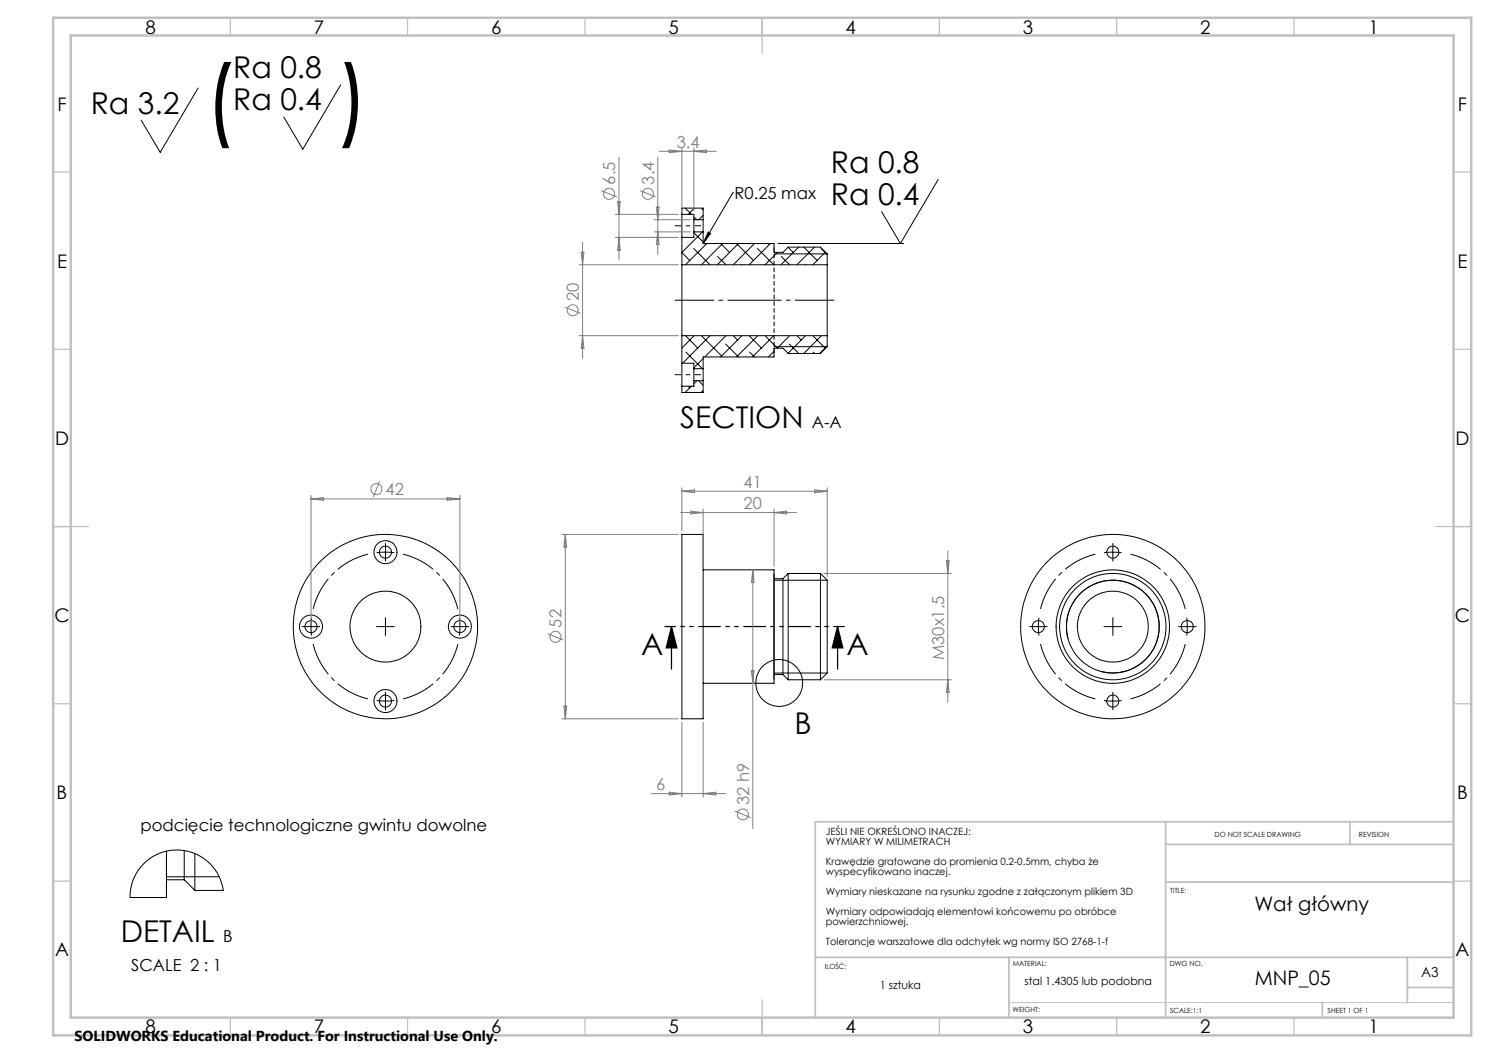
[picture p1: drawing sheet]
<svg xmlns="http://www.w3.org/2000/svg" width="420mm" height="297mm" viewBox="0 0 420 297" stroke-linecap="round" stroke-linejoin="round" font-family="sans-serif">
<g fill="none" stroke="#000" stroke-width=".28">
<path d="M55.9 24.8l-10.7 18.2-5.4-9.1M96.1 24l-10.7 18.1-5.4-9.1M193.3 58.7l1.7 1.8M195.9 58.7l-1.8 1.8M197.9 58.9l.4 .4M206.7 54.4h.1M206.7 54.4l-8.4 14.3M264.7 50.5l-10.7 18.2-5.4-9.1M192.3 74.7v20M192.3 60.5v6.5M192.3 60.5h3.4v1.5M192.3 60.5v-1.8h6v3.3"/>
<path d="M192.3 67v7.7M192.3 74.7h41M195.7 70.1l4.6 4.6M195.7 62v3.4M195.7 65.6l2.6 2.7M195.7 61.2l.9 .8M195.7 65.4v1.6h-3.4M195.7 65.4h2.6M195.7 62h2.6M198.2 65.4l-5.9 5.8 2.3 2.3M198.3 62v3.4M198.3 60.7l-1.2 1.3"/>
<path d="M198.3 65.4v3.3M198.3 68.7h20v2.5h2.5l1.5-1.5h9.1l1.9 1.9M198.8 68.7l.3 .3M199.4 68.7l-6 6M199.8 65.4l.6 .4-2.1 2.9zM202.4 72.4l2.4 2.3M203.3 68.7l2.5 2.5M203.8 68.7l-6 6M207.8 68.7l4.7 4.8M208.3 68.7l-6 6M209.2 74.6l.1 .1M212.8 68.7l-6 6"/>
<path d="M213.6 70.1l4.7 4.6M216.7 68.7l.3 .3M217.3 68.7l-6 6M218.3 71.6h15M219.3 71.2l-3.5 3.5M219.3 68.7h35.7M220.4 72.4l2.3 2.3M222.3 69.7l1.5 1.5M225.3 69.7l-5 5M226.7 69.7l3.8 3.8M227.1 74.6l.1 .1M229.8 69.7l-5 5"/>
<path d="M231.6 70.1l1.7 1.7M232.8 71.1l-3.5 3.6M233.3 74.7v20M233.3 71.6v3.1M192.3 94.7v7.7M192.3 94.7h41M193.4 94.7l3.4 3.5M193.5 99.3l4.7 4.7M195.8 94.7l-3.5 3.5M197.9 94.8l5.7 5.6M200.3 94.7l-7.8 7.7M204.7 97l3.6 3.7"/>
<path d="M204.8 94.7l-6 6M206.8 94.7l1.2 1.2M209.3 94.7l-6 6M211.3 94.7l3.5 3.5M211.4 99.3l1.4 1.4M213.7 94.7l-5.9 6M215.9 94.8l3.4 3.4M218.3 94.7l-6.1 6M218.3 99.1l-1.6 1.6M218.3 97.8h15M222.6 97l2.7 2.7M222.7 94.7l-3.4 3.5"/>
<path d="M224.8 94.7l1.2 1.2M227.2 94.7l-4.9 5M229.3 94.7l3.4 3.5M229.4 99.3l.4 .4M231.7 94.7l-5 5M233.3 97.6l-2.1 2.1M233.3 97.8l-1.9 1.9h-9.1l-1.5-1.5h-2.5v2.5h-20v3.3M233.3 94.7v3.1M192.3 102.4v6.5M192.3 102.4h3.4v1.6M194.1 108.9l.5 .5M195 108.9l-1.7 1.8"/>
<path d="M195.7 104v3.4M195.7 107.4v1.5h-3.4M195.7 107.4h2.6M195.7 104h2.6M196.6 107.4l-.9 .8M197.1 107.4l1.2 1.3M198.3 104v3.4M198.3 101.1l-2.6 2.6M198.3 110.1l-.5 .6M198.3 107.4v3.3h-6v-1.8M106.2 155.9l1.6-.2 3.4 .2M108.7 153.2v5.1"/>
<path d="M192.3 150.7h6v52h-6zM311.4 155.9l1.5-.2 3.5 .2M313.9 153.2v5.1M85.2 176.7h5M87.9 174.2l-.2 1.6 .2 3.4M106.2 176.7h5M108.7 174.2v5M127.2 176.7h5M129.6 174.2l.1 1.6-.1 3.4M198.3 160.7h20v32h-20M218.3 163.2h2.5M218.3 161.7v30"/>
<path d="M218.3 163.7h15M220.8 163.2v27M222.3 161.7v30M222.3 161.7h9.1M222.3 161.7l-1.5 1.5M231.4 161.7v30M231.4 161.7l1.9 2M233.3 163.7v26.1M290.4 176.7h5M293.1 174.2l-.2 2.2 .2 2.8M311.4 176.7h5M313.9 174.2v5"/>
<path d="M332.4 176.7h5M334.8 174.2l.1 1.9-.1 3.1M106.2 197.6l1.6 .1 3.4-.1M108.7 195.2v5M218.3 190.2h2.5M218.3 189.8h15M220.8 190.2l1.5 1.5M222.3 191.7h9.1M233.3 189.8l-1.9 1.9M301.3 180.1a13.1 13.1 0 0 1 11.5-16.4 13.1 13.1 0 0 1 14.1 14.2 13.1 13.1 0 0 1-16.4 11.5M311.4 197.6l1.5 .1 3.5-.1M313.9 195.2v5"/>
<path d="M52 239.9v8.2M47 251.1v-11v13h-10.3l.1-2 .7-2.7 1.4-2.8 1.4-1.7 1.8-1.7 2.2-1.3 2.1-.7 2.8-.5 2.4 .2 2.4 .5 1.9 .8 2.7 1.8 1.5 1.6 1.3 1.8 1.1 2.7 .5 1.9-8 .1M47 248.1h5M47 247.3h14.8M52 248.1l3 3M55 240.8v10.3"/>
<circle cx="108.7" cy="155.7" r="1.7"/>
<circle cx="108.7" cy="155.7" r="3.3"/>
<circle cx="313.9" cy="155.7" r="1.71"/>
<circle cx="87.7" cy="176.7" r="3.3"/>
<circle cx="87.7" cy="176.7" r="1.69"/>
<circle cx="108.7" cy="176.7" r="10"/>
<circle cx="108.7" cy="176.7" r="26"/>
<circle cx="129.7" cy="176.7" r="3.3"/>
<circle cx="129.7" cy="176.7" r="1.69"/>
<circle cx="292.9" cy="176.7" r="1.69"/>
<circle cx="313.9" cy="176.7" r="13.1"/>
<circle cx="313.9" cy="176.7" r="16"/>
<circle cx="313.9" cy="176.7" r="15"/>
<circle cx="313.9" cy="176.7" r="10"/>
<circle cx="313.9" cy="176.7" r="26"/>
<circle cx="334.9" cy="176.7" r="1.69"/>
<circle cx="108.7" cy="197.7" r="1.7"/>
<circle cx="108.7" cy="197.7" r="3.3"/>
<circle cx="219.8" cy="192.6" r="6.6"/>
<circle cx="313.9" cy="197.7" r="1.71"/>
</g>
<g fill="none" stroke="#808080" stroke-width=".28">
<path d="M169.6 53.8l4.4 1.8M174.2 56.9h.7l-.3 3.6zM174.6 44.3v29M180.5 53.8l4.5 1.8M185.1 58.5h.8l-.4 3.5zM185.5 44.3v27.5M186 42.7h16.1M188.8 42.3l3.5 .4-3.5 .4zM192.3 41.7v17.7M195.7 41.7v17.7M195.7 42.7l3.6-.4v.8zM163.3 74.7h28"/>
<path d="M163.9 71.2h.8l-.4 3.5zM164.3 68.3v32.7M173.6 60.5h17.7M173.6 67h17.7M174.6 67l.3 3.5h-.7zM184.5 62h10.2M184.5 65.4h10.2M185.5 65.4l.4 3.6h-.8zM159.3 86.6l4.5 1.8M163.3 94.7h28M164.3 94.7l.4 3.5h-.8zM87.7 139.7v36.1"/>
<path d="M107.1 135.7l-1.8 4.5M129.7 139.7v36.1M192.3 137.6v12.2M192.3 138.6h41M192.3 138.6l3.6-.4v.8zM229.8 138.2l3.5 .4-3.5 .4zM233.3 137.6v25.1M87.7 140.7h42M87.7 140.7l3.6-.3v.7zM126.2 140.4l3.5 .3-3.5 .4zM158.5 150.7h32.8M159.5 150.7v52"/>
<path d="M159.5 150.7l.3 3.6h-.7zM192 144.6h32.7M194.8 144.2l3.5 .4-3.5 .4zM198.3 143.5v16.2M218.3 143.5v16.2M218.3 144.6l3.6-.4v.8zM266.9 158.2h.8l-.4 3.5zM267.3 155.4v42.7M154.4 178.7l4.5 1.8M212.3 160.7v73M212.3 160.7l.4 3.6h-.8zM232.4 161.7h35.9"/>
<path d="M159.1 199.2h.7l-.3 3.5zM211.9 189.2h.8l-.4 3.5zM232.4 191.7h35.9M267.3 191.7l.4 3.6h-.8zM158.5 202.7h32.8M192.3 203.7v21.1M198.3 203.7v21.1M183.8 223.8h20.9M188.8 223.4l3.5 .4-3.5 .4zM198.3 223.8l3.6-.4v.8zM207.3 228.8l4.5 1.8"/>
<circle cx="171.8" cy="54.6" r="1.55"/>
<circle cx="182.7" cy="54.7" r="1.56"/>
<circle cx="161.6" cy="87.5" r="1.56"/>
<circle cx="106.2" cy="138" r="1.55"/>
<circle cx="156.7" cy="179.6" r="1.56"/>
<circle cx="209.6" cy="229.7" r="1.55"/>
</g>
<path d="M103.8 156.3a21 21 0 0 0-15.5 15.5M309 156.3a21 21 0 0 0-15.5 15.5M129.1 171.8a21 21 0 0 0-15.4-15.5M334.3 171.8a21 21 0 0 0-15.4-15.5M88.3 181.7a21 21 0 0 0 15.5 15.4M113.7 197.1a21 21 0 0 0 15.4-15.4M293.5 181.7a21 21 0 0 0 15.5 15.4M318.9 197.1a21 21 0 0 0 15.4-15.4" fill="none" stroke="#000" stroke-width=".28" stroke-dasharray="15.2 1.3 1.3 1.3" stroke-dashoffset="5.7" stroke-linecap="butt"/>
<path d="M189.4 176.7l1.5 6h-3zM189.4 176.7v12M236.3 176.7l1.4 6h-3zM236.3 176.7v12" fill="none" stroke="#000" stroke-width=".35"/>
<path d="M190.3 84.7h45" fill="none" stroke="#000" stroke-width=".28" stroke-dasharray="15.2 1.3 1.3 1.3" stroke-dashoffset="4.2" stroke-linecap="butt"/>
<path d="M197.7 63.7h-7.4M190.3 105.7h7.4" fill="none" stroke="#000" stroke-width=".28" stroke-dasharray="15.2 1.3 1.3 1.3" stroke-dashoffset="13.4" stroke-linecap="butt"/>
<path d="M238.3 176.7h-50.9" fill="none" stroke="#000" stroke-width=".35" stroke-dasharray="6.3 1.3 1.3 1.3 1.3 1.3" stroke-dashoffset="3.2" stroke-linecap="butt"/>
<path d="M218.3 69.7v30" fill="none" stroke="#000" stroke-width=".28" stroke-dasharray="1.3 .6" stroke-dashoffset="-.1" stroke-linecap="butt"/>
<path d="M284.6 282.8h125.4" fill="none" stroke="#c0c0c0" stroke-width=".28"/>
<g fill="none" stroke="#c0c0c0" stroke-width=".35">
<path d="M65 5v5M115 5v5M165 5v5M215 5v10M265 5v5M315 5v5M365 5v5M15 48.5h5M410 48.5h5M15 98.5h5M410 98.5h5M15 148.5h10"/>
<path d="M405 148.5h10M15 198.5h5M410 198.5h5M15 248.5h5M410 248.5h5M65 287v5M115 287v5M165 287v5M215 282v10M265 287v5M315 287v5M365 287v5"/>
</g>
<path d="M328.8 231.8v55.2M328.8 238.2h81.2M380.8 231.8v6.4M410 231.8h-180v55.2M328.8 248.8h81.2M230 270h180M284.6 270v17M397 270v12.8M397 278.5h13M373 282.8v4.2" fill="none" stroke="#c0c0c0" stroke-width=".5"/>
<path d="M15 5h400v287h-400zM20 10h390v277h-390z" fill="none" stroke="#c0c0c0" stroke-width=".7"/>
<g fill="#000">
<path d="M199.8 65.4l.6 .4-2.1 2.9z"/>
<path d="M236.3 176.7l1.4 6h-3zM189.4 176.7l1.5 6h-3z"/>
</g>
<g font-size="25.4">
<text x="57.4" y="36.5">(</text>
<text x="94.9" y="36.5">)</text>
</g>
<g font-size="8.5">
<text x="65.8" y="22.1">Ra 0.8</text>
<text x="25.6" y="32">Ra 3.2</text>
<text x="65.8" y="31.2">Ra 0.4</text>
<text x="234.4" y="48.7">Ra 0.8</text>
<text x="234.4" y="57.8">Ra 0.4</text>
<text x="191.9" y="120.8">SECTION</text>
<text x="180.8" y="184.9">A</text>
<text x="238.7" y="184.9">A</text>
<text x="224.1" y="207.1">B</text>
<text x="34.1" y="265.6">DETAIL</text>
</g>
<g font-size="5.6">
<text x="353.8" y="256.9">Wał główny</text>
<text x="353.9" y="277.9">MNP_05</text>
</g>
<g font-size="5.3">
<text x="41" y="9.5">8</text>
<text x="88.5" y="9.5">7</text>
<text x="138.5" y="9.5">6</text>
<text x="188.5" y="9.5">5</text>
<text x="238.5" y="9.5">4</text>
<text x="288.5" y="9.5">3</text>
<text x="338.5" y="9.5">2</text>
<text x="386" y="9.5">1</text>
<text x="16.2" y="31.3">F</text>
<text x="411.2" y="31.3">F</text>
<text x="16.1" y="75.5">E</text>
<text x="411.1" y="75.5">E</text>
<text x="15.5" y="125.5">D</text>
<text x="410.5" y="125.5">D</text>
<text x="15.4" y="175.5">C</text>
<text x="410.4" y="175.5">C</text>
<text x="16" y="225.5">B</text>
<text x="411" y="225.5">B</text>
<text x="15.5" y="269.8">A</text>
<text x="410.5" y="269.8">A</text>
<text x="41" y="291.5">8</text>
<text x="88.5" y="291.5">7</text>
<text x="138.5" y="291.5">6</text>
<text x="188.5" y="291.5">5</text>
<text x="238.5" y="291.5">4</text>
<text x="288.5" y="291.5">3</text>
<text x="338.5" y="291.5">2</text>
<text x="386" y="291.5">1</text>
</g>
<g font-size="4.7" fill="#808080">
<text x="190.9" y="41.7">3.4</text>
<text x="173.5" y="52.1" transform="rotate(-90 173.5 52.1)">6.5</text>
<text x="184.5" y="52.1" transform="rotate(-90 184.5 52.1)">3.4</text>
<text x="163.3" y="84.9" transform="rotate(-90 163.3 84.9)">20</text>
<text x="209.8" y="137.5">41</text>
<text x="108.8" y="139.7">42</text>
<text x="209.8" y="143.5">20</text>
<text x="158.4" y="177" transform="rotate(-90 158.4 177)">52</text>
<text x="266.3" y="186.2" transform="rotate(-90 266.3 186.2)">M30x1.5</text>
<text x="185.1" y="222.8">6</text>
<text x="211.3" y="227.1" transform="rotate(-90 211.3 227.1)">32 h9</text>
</g>
<g font-size="4.7">
<text x="207.2" y="56.1">R0.25 max</text>
<text x="229" y="120.8">A-A</text>
<text x="39.6" y="234.5">podcięcie technologiczne gwintu dowolne</text>
<text x="62.9" y="265.6">B</text>
<text x="37" y="273.8">SCALE 2 : 1</text>
</g>
<text font-size="4.1" x="21" y="293.7">SOLIDWORKS Educational Product. For Instructional Use Only.</text>
<text font-size="3.9" x="400.9" y="275.5">A3</text>
<g font-size="3.2">
<text x="248.2" y="278.8">1 sztuka</text>
<text x="289" y="277.9">stal 1.4305 lub podobna</text>
</g>
<g font-size="2.8">
<text x="232.9" y="235.5">JEŚLI NIE OKREŚLONO INACZEJ:</text>
<text x="232.9" y="238.3">WYMIARY W MILIMETRACH</text>
<text x="232.9" y="244">Krawędzie gratowane do promienia 0.2-0.5mm, chyba że</text>
<text x="232.9" y="246.8">wyspecyfikowano inaczej.</text>
<text x="232.9" y="252.5">Wymiary nieskazane na rysunku zgodne z załączonym plikiem 3D</text>
<text x="232.9" y="258.1">Wymiary odpowiadają elementowi końcowemu po obróbce</text>
<text x="232.9" y="260.9">powierzchniowej.</text>
<text x="232.9" y="266.6">Tolerancje warszatowe dla odchyłek wg normy ISO 2768-1-f</text>
</g>
<g font-size="2">
<text x="342.6" y="236">DO NOT SCALE DRAWING</text>
<text x="383.3" y="236.2">REVISION</text>
<text x="330.1" y="251.9">TITLE:</text>
<text x="232.6" y="273.4">ILOŚĆ:</text>
<text x="285.6" y="272.5">MATERIAL:</text>
<text x="330" y="272.5">DWG NO.</text>
<text x="285.6" y="285.5">WEIGHT:</text>
<text x="330.1" y="285.6">SCALE:1:1</text>
<text x="374.5" y="285.6">SHEET 1 OF 1</text>
</g>
</svg>
